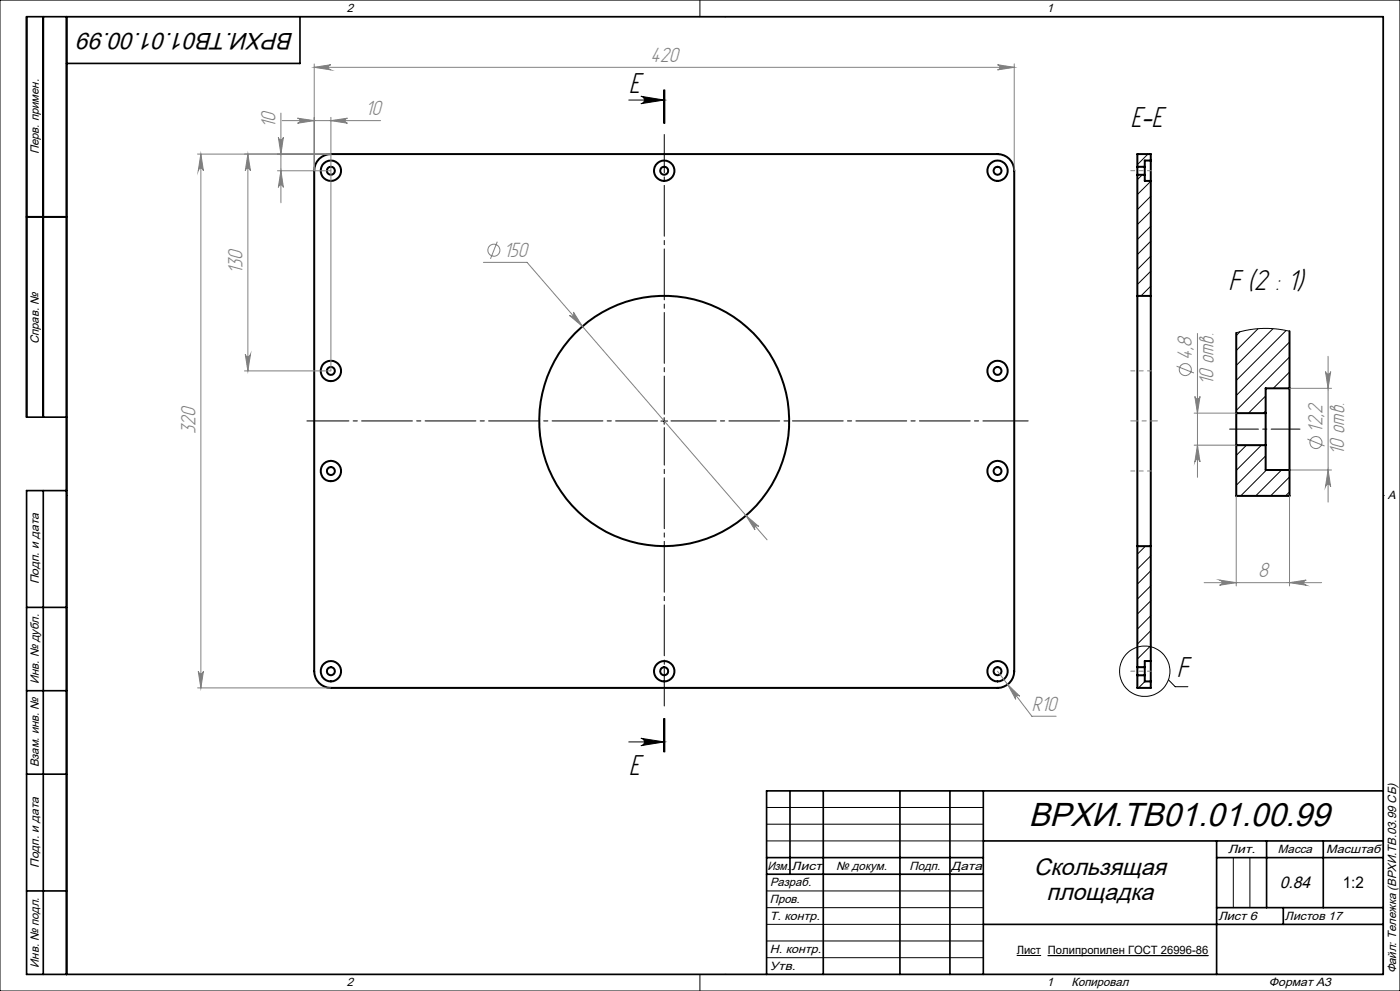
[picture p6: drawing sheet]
<svg xmlns="http://www.w3.org/2000/svg" width="420mm" height="297mm" viewBox="0 0 420 297" stroke-linecap="round" stroke-linejoin="round" font-family="sans-serif">
<g fill="none" stroke="#000" stroke-width=".6">
<path d="M95.7 47.6a5.2 5.2 0 0 1 3.6-1.4h200a5 5 0 0 1 5 5v150a5 5 0 0 1-5 5h-200a5 5 0 0 1-5-5v-150a5 5 0 0 1 1.4-3.6zM341.2 50v2.4M341.2 52.4v36.3M341.2 52.4h2.2M341.2 50h2.2M343.4 50v2.4M343.4 52.4v1.8h1.8M345.2 48.1v6.1M345.2 48.1v-1.9h-4v3.8M345.2 48.1h-1.8v1.9M345.2 54.2v34.5M8 65h12"/>
<path d="M341.2 88.7v75M341.2 88.7h4M345.2 88.7v75M370.9 99.8v24M386.9 99.3v17.1M386.9 116.4v24.5M386.9 116.4h-7.2v7.4M370.9 123.8v9.6M370.9 133.4v15.2h16v-7.7M370.9 133.4h8.8M370.9 123.8h8.8M379.7 123.8v9.6"/>
<path d="M379.7 133.4v7.5h7.2M341.2 163.7v36.3M341.2 163.7h4M345.2 163.7v34.4M341.2 200v2.4M341.2 200h2.2M343.4 200v2.4M345.2 198.1v6.1M345.2 198.1h-1.8v1.9M341.2 202.4v3.8h4v-2M341.2 202.4h2.2M343.4 202.4v1.8h1.8"/>
<circle cx="99.3" cy="51.2" r="3.1"/>
<circle cx="99.3" cy="51.2" r="1.2"/>
<circle cx="199.3" cy="51.2" r="1.19"/>
<circle cx="199.3" cy="51.2" r="3.1"/>
<circle cx="299.3" cy="51.2" r="3.1"/>
<circle cx="299.3" cy="51.2" r="1.19"/>
<circle cx="99.3" cy="111.2" r="3.1"/>
<circle cx="99.3" cy="111.2" r="1.2"/>
<circle cx="299.3" cy="111.2" r="3.1"/>
<circle cx="299.3" cy="111.2" r="1.19"/>
<circle cx="199.3" cy="126.2" r="37.5"/>
<circle cx="99.3" cy="141.1" r="3.1"/>
<circle cx="99.3" cy="141.2" r="1.2"/>
<circle cx="299.3" cy="141.2" r="3.1"/>
<circle cx="299.3" cy="141.2" r="1.19"/>
<circle cx="99.3" cy="201.2" r="3.1"/>
<circle cx="99.3" cy="201.2" r="1.22"/>
<circle cx="199.3" cy="201.2" r="1.21"/>
<circle cx="199.3" cy="201.2" r="3.1"/>
<circle cx="299.3" cy="201.2" r="3.1"/>
<circle cx="299.3" cy="201.2" r="1.21"/>
</g>
<g fill="none" stroke="#000" stroke-width=".3">
<path d="M0 0h420v297h-420zM20 5h395v287h-395zM210 0v5M217.5 5h.1M188.6 30h10.6M192.3 28.9l6.9 1.1-6.9 1.1a1.11 1.11 0 0 0 1-1.1 1.11 1.11 0 0 0-1-1.1zM199.1 27v10M199.3 27v10M199.5 27v10M342.7 52.4l-1.5 1.4M344.4 46.2l-3.2 3.2M345.2 54.3l-4 4"/>
<path d="M345.2 58.8l-4 4M345.2 63.3l-4 4M345.2 67.8l-4 4M345.2 72.3l-4 4M345.2 76.8l-4 4M345.2 81.3l-4 4M345.2 85.8l-2.9 2.9M372 99.4l-1.1 1.2M377.4 98.5l-6.5 6.6M381.9 98.5l-11 11M385.8 99.1l-14.9 14.9M386.9 99.3l-4.1-.7-4-.2-4 .4-3.9 1"/>
<path d="M379.7 118.7l-5.2 5.1M386.9 102.5l-16 16M386.9 107l-16 16M386.9 111.5l-4.9 4.9M386.9 116l-.4 .4M198.3 126.2h2M199.2 125.2v2M373.9 133.4l-3 3.1M378.4 133.4l-7.5 7.6M379.7 136.6l-8.8 8.8M379.7 123.2l-.7 .6M20 148.5h.1"/>
<path d="M379.9 140.9l-7.7 7.7M384.5 140.9l-7.8 7.7M386.9 142.9l-5.7 5.7M386.9 147.4l-1.2 1.2M415 148.5h.1M343.6 163.7l-2.4 2.4M345.2 166.6l-4 4M345.2 171.1l-4 4M345.2 175.6l-4 4M343.4 199.8l-.1 .2M345.2 180.1l-4 3.9M345.2 184.5l-4 4.1"/>
<path d="M345.2 189l-4 4M345.2 193.5l-4 4M345.2 198l-.1 .1M199.1 215.4v10M199.3 215.4v10M199.5 215.4v10zM343.5 204.2l-1.9 2M350.5 203.7l2.1 2.1h3.8M188.6 222.4h10.6M192.3 221.3l6.9 1.1-6.9 1.1a1.11 1.11 0 0 0 1-1.1 1.11 1.11 0 0 0-1-1.1zM230 242h65M230 247h65"/>
<path d="M230 252h65M370 257v15M375 257v15M230 267h65M230 272h65M230 277h65M210 292v5M217.5 292h.1M230 282h65M230 287h65M305 286.4h7.3M314.4 286.4h48.1"/>
<circle cx="343.4" cy="201.2" r="7.5"/>
</g>
<g fill="none" stroke="#808080" stroke-width=".3">
<path d="M94.3 19.2v31.9M299.3 19.4l5 .8-5 .8a.78 .78 0 0 0 .7-.8 .78 .78 0 0 0-.7-.8zM304.3 19.2v31.9M84.3 33.9v26.9M84.6 36.2h29.6M89.3 35.4l5 .8-5 .7a.76 .76 0 0 0 .7-.7 .76 .76 0 0 0-.7-.8zM94.3 20.2l5-.8a.78 .78 0 0 0-.8 .8 .78 .78 0 0 0 .8 .8zM94.3 20.2h210M99.3 36.2l4.9-.8a.76 .76 0 0 0-.7 .8 .76 .76 0 0 0 .7 .7zM99.3 35.2v76M59.3 46.2h39.9M60.3 46.2v160"/>
<path d="M60.3 46.2l.7 5a.78 .78 0 0 0-.7-.8 .78 .78 0 0 0-.8 .8zM74.4 46.2v65M74.4 46.2l.7 5a.78 .78 0 0 0-.7-.8 .78 .78 0 0 0-.8 .8zM83.3 51.2h15.9M83.5 41.2a.76 .76 0 0 0 .8 .7 .76 .76 0 0 0 .7-.7l-.7 5zM84.3 51.2l.7 5a.76 .76 0 0 0-.7-.8 .76 .76 0 0 0-.8 .8zM145 78.6h13.1l72 83.2M149.2 72.4l-2.1 5.2M170.9 94.5a.78 .78 0 0 0 1 .1 .78 .78 0 0 0 .1-1.1l2.7 4.3zM359.2 99.9v43.1M73.3 111.2h25.9M73.6 106.2a.78 .78 0 0 0 .8 .7 .78 .78 0 0 0 .7-.7l-.7 5z"/>
<path d="M353 109.7l5.2 2.1M358.5 118.8a.78 .78 0 0 0 .7 .8 .78 .78 0 0 0 .8-.8l-.8 5zM386.9 116.4h12.6M397.7 111.4a.78 .78 0 0 0 .7 .7 .78 .78 0 0 0 .8-.7l-.8 5zM398.4 106.8v43.7M358.2 133.4h12.7M358.2 123.8h12.7M359.2 133.4l.8 5a.78 .78 0 0 0-.8-.7 .78 .78 0 0 0-.7 .7zM392.2 131.6l5.2 2.1M223.8 154.5l3.8 3.3a.78 .78 0 0 0-1 0 .78 .78 0 0 0-.1 1zM370.9 148.6v27M386.9 148.6v27"/>
<path d="M386.9 140.9h12.6M398.4 140.9l.8 5a.78 .78 0 0 0-.8-.8 .78 .78 0 0 0-.7 .8zM361.2 174.6h35.3M365.9 173.8l5 .8-5 .8a.78 .78 0 0 0 .7-.8 .78 .78 0 0 0-.7-.8zM386.9 174.6l5-.8a.78 .78 0 0 0-.8 .8 .78 .78 0 0 0 .8 .8zM59.3 206.2h39.9M59.5 201.2a.78 .78 0 0 0 .8 .7 .78 .78 0 0 0 .7-.7l-.7 5zM299.3 201.2l10.3 13.5h7.2M302.3 205.1l3.6 3.6a.76 .76 0 0 0-1-.2 .76 .76 0 0 0-.2 1.1z"/>
<circle cx="148.2" cy="75" r="1.8"/>
<circle cx="355.6" cy="110.8" r="1.8"/>
<circle cx="394.8" cy="132.6" r="1.81"/>
</g>
<path d="M199.3 124.2v-83.9" fill="none" stroke="#000" stroke-width=".3" stroke-dasharray="15.2 1.3 1.3 1.3" stroke-dashoffset="3.8"/>
<path d="M197.3 126.2h-105.2" fill="none" stroke="#000" stroke-width=".3" stroke-dasharray="15.2 1.3 1.3 1.3" stroke-dashoffset="2.6"/>
<path d="M199.3 128.2v83.4" fill="none" stroke="#000" stroke-width=".3" stroke-dasharray="15.2 1.3 1.3 1.3" stroke-dashoffset="4"/>
<path d="M201.3 126.2h107.2" fill="none" stroke="#000" stroke-width=".3" stroke-dasharray="15.2 1.3 1.3 1.3" stroke-dashoffset="1.7"/>
<path d="M368.9 128.6h21.1" fill="none" stroke="#000" stroke-width=".3" stroke-dasharray="15.2 1.3 1.3 1.3" stroke-dashoffset="6.6"/>
<path d="M339.2 126.2h8" fill="none" stroke="#808080" stroke-width=".3" stroke-dasharray="15.2 1.3 1.3 1.3" stroke-dashoffset="13.1"/>
<path d="M339.2 51.2h6.2M339.2 111.2h6.2M339.2 141.2h6.2M339.2 201.2h6.2" fill="none" stroke="#808080" stroke-width=".3" stroke-dasharray="15.2 1.3 1.3 1.3" stroke-dashoffset="14"/>
<g fill="none" stroke="#000" stroke-width=".5">
<path d="M13 5v120M20 5v287M90 5v14h-70M8 65h12M20 125h-12v-120h407v287h-407v-145h12M13 147v145M8 182h12M8 207h12M8 232h12M237 237v25M247 237v55M270 237v55"/>
<path d="M285 237v55M295 237v55M415 237h-185v55M230 257h65M295 252h120M365 252v40M365 257h50M380 252v20M397 252v20M8 267h12M230 262h65M295 277h120"/>
<path d="M365 272h50M385 272v5"/>
</g>
<path d="M192.3 28.9l6.9 1.1-6.9 1.1a1.11 1.11 0 0 0 1-1.1 1.11 1.11 0 0 0-1-1.1zM192.3 221.3l6.9 1.1-6.9 1.1a1.11 1.11 0 0 0 1-1.1 1.11 1.11 0 0 0-1-1.1z" fill="#000"/>
<g fill="#808080">
<path d="M89.3 35.4l5 .8-5 .7a.76 .76 0 0 0 .7-.7 .76 .76 0 0 0-.7-.8zM99.3 36.2l4.9-.8a.76 .76 0 0 0-.7 .8 .76 .76 0 0 0 .7 .7zM223.8 154.5l2.7 4.3a.78 .78 0 0 1 .1-1 .78 .78 0 0 1 1 0zM170.9 94.5l3.8 3.3-2.7-4.3a.78 .78 0 0 1-.1 1.1 .78 .78 0 0 1-1-.1zM94.3 20.2l5-.8a.78 .78 0 0 0-.8 .8 .78 .78 0 0 0 .8 .8zM299.3 19.4l5 .8-5 .8a.78 .78 0 0 0 .7-.8 .78 .78 0 0 0-.7-.8zM302.3 205.1l2.4 4.5a.76 .76 0 0 1 .2-1.1 .76 .76 0 0 1 1 .2zM365.9 173.8l5 .8-5 .8a.78 .78 0 0 0 .7-.8 .78 .78 0 0 0-.7-.8zM386.9 174.6l5-.8a.78 .78 0 0 0-.8 .8 .78 .78 0 0 0 .8 .8z"/>
<path d="M73.6 106.2a.78 .78 0 0 0 .8 .7 .78 .78 0 0 0 .7-.7l-.7 5zM74.4 46.2l.7 5a.78 .78 0 0 0-.7-.8 .78 .78 0 0 0-.8 .8zM398.4 140.9l.8 5a.78 .78 0 0 0-.8-.8 .78 .78 0 0 0-.7 .8zM397.7 111.4a.78 .78 0 0 0 .7 .7 .78 .78 0 0 0 .8-.7l-.8 5zM359.2 133.4l.8 5a.78 .78 0 0 0-.8-.7 .78 .78 0 0 0-.7 .7zM358.5 118.8a.78 .78 0 0 0 .7 .8 .78 .78 0 0 0 .8-.8l-.8 5z"/>
<path d="M60.3 46.2l.7 5a.78 .78 0 0 0-.7-.8 .78 .78 0 0 0-.8 .8zM59.5 201.2a.78 .78 0 0 0 .8 .7 .78 .78 0 0 0 .7-.7l-.7 5zM83.5 41.2a.76 .76 0 0 0 .8 .7 .76 .76 0 0 0 .7-.7l-.7 5zM84.3 51.2l.7 5a.76 .76 0 0 0-.7-.8 .76 .76 0 0 0-.8 .8z"/>
</g>
<text font-size="10" x="308.6" y="247.6">ВРХИ.ТВ01.01.00.99</text>
<g font-size="9.7">
<text x="188.6" y="27.9">E</text>
<text x="339.1" y="37.9">E-E</text>
<text x="368.6" y="87">F (2 : 1)</text>
<text x="353.1" y="202.9">F</text>
<text x="188.6" y="232.4">E</text>
</g>
<g font-size="7.1">
<text x="88.1" y="9.8" transform="rotate(-180 88.1 9.8)">ВРХИ.ТВ01.01.00.99</text>
<text x="310.1" y="262.2">Скользящая</text>
<text x="314" y="269.7">площадка</text>
</g>
<g font-size="6.9" fill="#808080">
<text x="195.2" y="18.5">420</text>
<text x="109.7" y="34.5">10</text>
<text x="82.6" y="38.4" transform="rotate(-90 82.6 38.4)">10</text>
<text x="151.2" y="76.9">150</text>
<text x="72.7" y="82.1" transform="rotate(-90 72.7 82.1)">130</text>
<text x="357.6" y="107.8" transform="rotate(-90 357.6 107.8)">4,8</text>
<text x="364" y="115.4" transform="rotate(-90 364 115.4)">10 отв.</text>
<text x="58.6" y="130.1" transform="rotate(-90 58.6 130.1)">320</text>
<text x="396.8" y="129.6" transform="rotate(-90 396.8 129.6)">12,2</text>
<text x="403.2" y="136.3" transform="rotate(-90 403.2 136.3)">10 отв.</text>
<text x="377.5" y="172.9">8</text>
<text x="309.6" y="213">R10</text>
</g>
<text font-size="5" x="383.9" y="266">0.84</text>
<text font-size="4.8" x="402.8" y="266">1:2</text>
<g font-size="3.6">
<text x="104" y="3.6">2</text>
<text x="314" y="3.6">1</text>
<text x="11.6" y="46.3" transform="rotate(-90 11.6 46.3)">Перв. примен.</text>
<text x="11.6" y="103.2" transform="rotate(-90 11.6 103.2)">Справ. №</text>
<text x="416.4" y="149.6">A</text>
<text x="11.6" y="175.1" transform="rotate(-90 11.6 175.1)">Подп. и дата</text>
<text x="11.6" y="205" transform="rotate(-90 11.6 205)">Инв. № дубл.</text>
<text x="11.6" y="230" transform="rotate(-90 11.6 230)">Взам. инв. №</text>
<text x="368.4" y="255.6">Лит.</text>
<text x="383.4" y="255.6">Масса</text>
<text x="397.8" y="255.6">Масштаб</text>
<text x="11.6" y="260.1" transform="rotate(-90 11.6 260.1)">Подп. и дата</text>
<text x="230.2" y="260.6">Изм.</text>
<text x="237.5" y="260.6">Лист</text>
<text x="250.9" y="260.6">№ докум.</text>
<text x="272.9" y="260.6">Подп.</text>
<text x="285.4" y="260.6">Дата</text>
<text x="231" y="265.6">Разраб.</text>
<text x="231" y="275.6">Т. контр.</text>
<text x="231" y="270.6">Пров.</text>
<text x="365.5" y="275.6">Лист 6</text>
<text x="385.5" y="275.6">Листов 17</text>
<text x="231" y="285.6">Н. контр.</text>
<text x="11.6" y="290" transform="rotate(-90 11.6 290)">Инв. № подл.</text>
<text x="231" y="290.6">Утв.</text>
<text x="418.9" y="291.8" transform="rotate(-90 418.9 291.8)">Файл: Тележка (ВРХИ.ТВ.03.99 СБ)</text>
<text x="104" y="295.6">2</text>
<text x="314" y="295.6">1</text>
<text x="321.5" y="295.6">Копировал</text>
<text x="380.7" y="295.6">Формат А3</text>
</g>
<text font-size="3.4" x="305" y="286">Лист Полипропилен ГОСТ 26996-86</text>
</svg>
